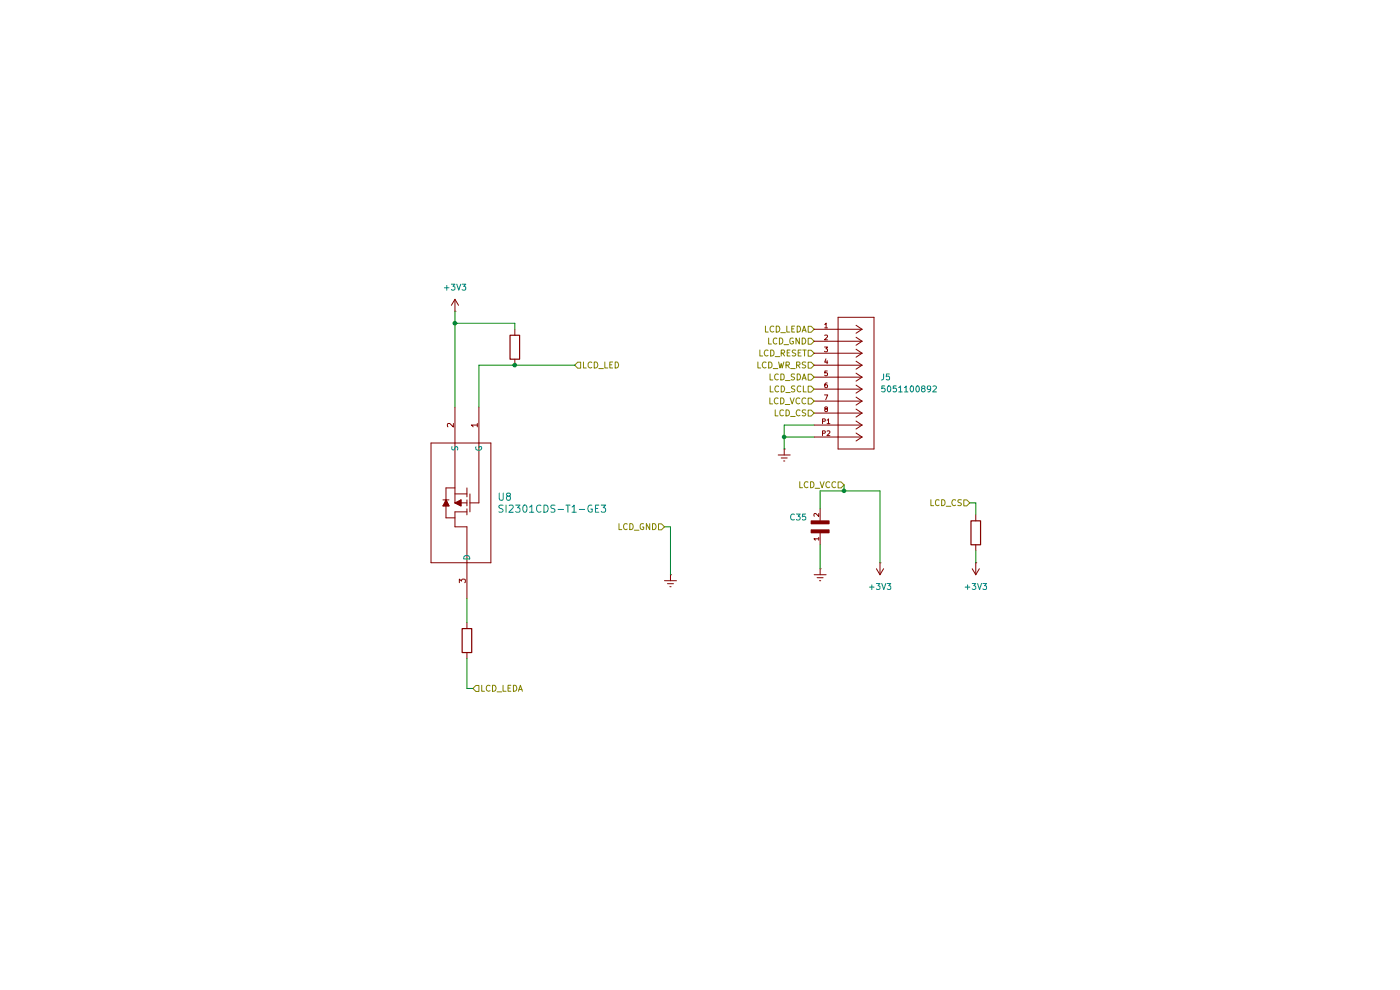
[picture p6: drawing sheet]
(kicad_sch
 (version 20250114)
 (generator "eeschema")
 (generator_version "9.0")
 (paper "A4")
 (lib_symbols
  (symbol "2025-11-18_06-15-31:SI2301CDS-T1-GE3"
   (pin_names
    (offset 0.254)) (exclude_from_sim no) (in_bom yes) (on_board yes)
   (property "Reference" "U" (at 20.32 7.62 0) (effects (font (size 1.524 1.524))))
   (property "Value" "SI2301CDS-T1-GE3" (at 20.32 5.08 0) (effects (font (size 1.524 1.524))))
   (property "Footprint" "TO-236_VIS" (at 0 0 0) (effects (font (size 1.27 1.27)
    (italic yes)) (hide yes)))
   (property "Datasheet" "https://www.vishay.com/doc?68741" (at 0 0 0) (effects (font (size 1.27 1.27)
    (italic yes)) (hide yes)))
   (property "Description" "" (at 0 0 0) (effects (font (size 1.27 1.27)) (hide yes)))
   (property "ki_locked" "" (at 0 0 0) (effects (font (size 1.27 1.27))))
   (symbol "SI2301CDS-T1-GE3_0_1"
    (polyline (pts (xy 7.62 2.54) (xy 7.62 -10.16)) (stroke (width 0.127) (type default)) (fill (type none)))
    (polyline (pts (xy 7.62 -10.16) (xy 33.02 -10.16)) (stroke (width 0.127) (type default)) (fill (type none)))
    (polyline (pts (xy 17.145 -5.08) (xy 17.145 -6.985)) (stroke (width 0.127) (type default)) (fill (type none)))
    (polyline (pts (xy 17.145 -6.985) (xy 23.495 -6.985)) (stroke (width 0.127) (type default)) (fill (type none)))
    (polyline (pts (xy 18.415 -1.905) (xy 22.225 -1.905)) (stroke (width 0.127) (type default)) (fill (type none)))
    (polyline (pts (xy 18.415 -2.54) (xy 18.415 -5.08)) (stroke (width 0.127) (type default)) (fill (type none)))
    (polyline (pts (xy 19.05 -2.54) (xy 17.145 -2.54)) (stroke (width 0.127) (type default)) (fill (type none)))
    (polyline (pts (xy 19.685 -2.54) (xy 20.955 -2.54)) (stroke (width 0.127) (type default)) (fill (type none)))
    (polyline (pts (xy 19.685 -3.81) (xy 20.955 -3.81)) (stroke (width 0.127) (type default)) (fill (type none)))
    (polyline (pts (xy 19.685 -3.81) (xy 20.955 -3.81) (xy 20.32 -5.08)) (stroke (width 0) (type default)) (fill (type outline)))
    (polyline (pts (xy 19.685 -6.35) (xy 19.685 -7.62)) (stroke (width 0.127) (type default)) (fill (type none)))
    (polyline (pts (xy 19.685 -6.985) (xy 20.955 -6.35)) (stroke (width 0.127) (type default)) (fill (type none)))
    (polyline (pts (xy 19.685 -6.985) (xy 20.955 -6.35) (xy 20.955 -7.62)) (stroke (width 0) (type default)) (fill (type outline)))
    (polyline (pts (xy 20.32 0) (xy 7.62 0)) (stroke (width 0.127) (type default)) (fill (type none)))
    (polyline (pts (xy 20.32 -1.905) (xy 20.32 0)) (stroke (width 0.127) (type default)) (fill (type none)))
    (polyline (pts (xy 20.32 -2.54) (xy 20.32 -5.08)) (stroke (width 0.127) (type default)) (fill (type none)))
    (polyline (pts (xy 20.32 -5.08) (xy 7.62 -5.08)) (stroke (width 0.127) (type default)) (fill (type none)))
    (polyline (pts (xy 20.32 -5.08) (xy 19.685 -3.81)) (stroke (width 0.127) (type default)) (fill (type none)))
    (polyline (pts (xy 20.32 -5.08) (xy 20.955 -3.81)) (stroke (width 0.127) (type default)) (fill (type none)))
    (polyline (pts (xy 20.955 -6.35) (xy 20.955 -7.62)) (stroke (width 0.127) (type default)) (fill (type none)))
    (polyline (pts (xy 20.955 -7.62) (xy 19.685 -6.985)) (stroke (width 0.127) (type default)) (fill (type none)))
    (polyline (pts (xy 21.59 -2.54) (xy 22.86 -2.54)) (stroke (width 0.127) (type default)) (fill (type none)))
    (polyline (pts (xy 22.225 -2.54) (xy 22.225 -5.08)) (stroke (width 0.127) (type default)) (fill (type none)))
    (polyline (pts (xy 22.225 -5.08) (xy 25.4 -5.08)) (stroke (width 0.127) (type default)) (fill (type none)))
    (polyline (pts (xy 23.495 -5.08) (xy 23.495 -6.985)) (stroke (width 0.127) (type default)) (fill (type none)))
    (polyline (pts (xy 25.4 -2.54) (xy 33.02 -2.54)) (stroke (width 0.127) (type default)) (fill (type none)))
    (polyline (pts (xy 25.4 -5.08) (xy 25.4 -2.54)) (stroke (width 0.127) (type default)) (fill (type none)))
    (polyline (pts (xy 33.02 2.54) (xy 7.62 2.54)) (stroke (width 0.127) (type default)) (fill (type none)))
    (polyline (pts (xy 33.02 -10.16) (xy 33.02 2.54)) (stroke (width 0.127) (type default)) (fill (type none)))
    (pin unspecified line (at 0 0 0) (length 7.62) (name "G" (effects (font (size 1.27 1.27)))) (number "1" (effects (font (size 1.27 1.27)))))
    (pin unspecified line (at 0 -5.08 0) (length 7.62) (name "S" (effects (font (size 1.27 1.27)))) (number "2" (effects (font (size 1.27 1.27)))))
    (pin unspecified line (at 40.64 -2.54 180) (length 7.62) (name "D" (effects (font (size 1.27 1.27)))) (number "3" (effects (font (size 1.27 1.27))))))
   (embedded_fonts no))
  (symbol "5051100892:5051100892"
   (pin_names
    (offset 1.016)) (exclude_from_sim no) (in_bom yes) (on_board yes)
   (property "Reference" "J" (at 4.1656 5.3086 0) (effects (font (size 1.27 1.27)) (justify left bottom)))
   (property "Value" "5051100892" (at 4.8006 -11.2014 0) (effects (font (size 1.27 1.27)) (justify left bottom)))
   (property "Footprint" "5051100892:CON_5051100892_MOL" (at 0 0 0) (effects (font (size 1.27 1.27)) (justify bottom) (hide yes)))
   (property "Datasheet" "" (at 0 0 0) (effects (font (size 1.27 1.27)) (hide yes)))
   (property "Description" "" (at 0 0 0) (effects (font (size 1.27 1.27)) (hide yes)))
   (property "MF" "Molex" (at 0 0 0) (effects (font (size 1.27 1.27)) (justify bottom) (hide yes)))
   (property "Description_1" "8 Position FFC, FPC Connector Contacts, Bottom 0.020 (0.50mm) Surface Mount, Right Angle" (at 0 0 0) (effects (font (size 1.27 1.27)) (justify bottom) (hide yes)))
   (property "Package" "None" (at 0 0 0) (effects (font (size 1.27 1.27)) (justify bottom) (hide yes)))
   (property "Price" "None" (at 0 0 0) (effects (font (size 1.27 1.27)) (justify bottom) (hide yes)))
   (property "Check_prices" "https://www.snapeda.com/parts/5051100892/Molex/view-part/?ref=eda" (at 0 0 0) (effects (font (size 1.27 1.27)) (justify bottom) (hide yes)))
   (property "Availability" "In Stock" (at 0 0 0) (effects (font (size 1.27 1.27)) (justify bottom) (hide yes)))
   (property "SnapEDA_Link" "https://www.snapeda.com/parts/5051100892/Molex/view-part/?ref=snap" (at 0 0 0) (effects (font (size 1.27 1.27)) (justify bottom) (hide yes)))
   (property "MP" "5051100892" (at 0 0 0) (effects (font (size 1.27 1.27)) (justify bottom) (hide yes)))
   (property "MFR_NAME" "Molex Connector Corporation" (at 0 0 0) (effects (font (size 1.27 1.27)) (justify bottom) (hide yes)))
   (property "MANUFACTURER_PART_NUMBER" "5051100892" (at 0 0 0) (effects (font (size 1.27 1.27)) (justify bottom) (hide yes)))
   (symbol "5051100892_0_0"
    (polyline (pts (xy 5.08 2.54) (xy 5.08 -25.4)) (stroke (width 0.1524) (type default)) (fill (type none)))
    (polyline (pts (xy 5.08 -25.4) (xy 12.7 -25.4)) (stroke (width 0.1524) (type default)) (fill (type none)))
    (polyline (pts (xy 10.16 0) (xy 5.08 0)) (stroke (width 0.1524) (type default)) (fill (type none)))
    (polyline (pts (xy 10.16 0) (xy 8.89 0.8382)) (stroke (width 0.1524) (type default)) (fill (type none)))
    (polyline (pts (xy 10.16 0) (xy 8.89 -0.8382)) (stroke (width 0.1524) (type default)) (fill (type none)))
    (polyline (pts (xy 10.16 -2.54) (xy 5.08 -2.54)) (stroke (width 0.1524) (type default)) (fill (type none)))
    (polyline (pts (xy 10.16 -2.54) (xy 8.89 -1.7018)) (stroke (width 0.1524) (type default)) (fill (type none)))
    (polyline (pts (xy 10.16 -2.54) (xy 8.89 -3.3782)) (stroke (width 0.1524) (type default)) (fill (type none)))
    (polyline (pts (xy 10.16 -5.08) (xy 5.08 -5.08)) (stroke (width 0.1524) (type default)) (fill (type none)))
    (polyline (pts (xy 10.16 -5.08) (xy 8.89 -4.2418)) (stroke (width 0.1524) (type default)) (fill (type none)))
    (polyline (pts (xy 10.16 -5.08) (xy 8.89 -5.9182)) (stroke (width 0.1524) (type default)) (fill (type none)))
    (polyline (pts (xy 10.16 -7.62) (xy 5.08 -7.62)) (stroke (width 0.1524) (type default)) (fill (type none)))
    (polyline (pts (xy 10.16 -7.62) (xy 8.89 -6.7818)) (stroke (width 0.1524) (type default)) (fill (type none)))
    (polyline (pts (xy 10.16 -7.62) (xy 8.89 -8.4582)) (stroke (width 0.1524) (type default)) (fill (type none)))
    (polyline (pts (xy 10.16 -10.16) (xy 5.08 -10.16)) (stroke (width 0.1524) (type default)) (fill (type none)))
    (polyline (pts (xy 10.16 -10.16) (xy 8.89 -9.3218)) (stroke (width 0.1524) (type default)) (fill (type none)))
    (polyline (pts (xy 10.16 -10.16) (xy 8.89 -10.9982)) (stroke (width 0.1524) (type default)) (fill (type none)))
    (polyline (pts (xy 10.16 -12.7) (xy 5.08 -12.7)) (stroke (width 0.1524) (type default)) (fill (type none)))
    (polyline (pts (xy 10.16 -12.7) (xy 8.89 -11.8618)) (stroke (width 0.1524) (type default)) (fill (type none)))
    (polyline (pts (xy 10.16 -12.7) (xy 8.89 -13.5382)) (stroke (width 0.1524) (type default)) (fill (type none)))
    (polyline (pts (xy 10.16 -15.24) (xy 5.08 -15.24)) (stroke (width 0.1524) (type default)) (fill (type none)))
    (polyline (pts (xy 10.16 -15.24) (xy 8.89 -14.4018)) (stroke (width 0.1524) (type default)) (fill (type none)))
    (polyline (pts (xy 10.16 -15.24) (xy 8.89 -16.0782)) (stroke (width 0.1524) (type default)) (fill (type none)))
    (polyline (pts (xy 10.16 -17.78) (xy 5.08 -17.78)) (stroke (width 0.1524) (type default)) (fill (type none)))
    (polyline (pts (xy 10.16 -17.78) (xy 8.89 -16.9418)) (stroke (width 0.1524) (type default)) (fill (type none)))
    (polyline (pts (xy 10.16 -17.78) (xy 8.89 -18.6182)) (stroke (width 0.1524) (type default)) (fill (type none)))
    (polyline (pts (xy 10.16 -20.32) (xy 5.08 -20.32)) (stroke (width 0.1524) (type default)) (fill (type none)))
    (polyline (pts (xy 10.16 -20.32) (xy 8.89 -19.4818)) (stroke (width 0.1524) (type default)) (fill (type none)))
    (polyline (pts (xy 10.16 -20.32) (xy 8.89 -21.1582)) (stroke (width 0.1524) (type default)) (fill (type none)))
    (polyline (pts (xy 10.16 -22.86) (xy 5.08 -22.86)) (stroke (width 0.1524) (type default)) (fill (type none)))
    (polyline (pts (xy 10.16 -22.86) (xy 8.89 -22.0218)) (stroke (width 0.1524) (type default)) (fill (type none)))
    (polyline (pts (xy 10.16 -22.86) (xy 8.89 -23.6982)) (stroke (width 0.1524) (type default)) (fill (type none)))
    (polyline (pts (xy 12.7 2.54) (xy 5.08 2.54)) (stroke (width 0.1524) (type default)) (fill (type none)))
    (polyline (pts (xy 12.7 -25.4) (xy 12.7 2.54)) (stroke (width 0.1524) (type default)) (fill (type none)))
    (pin passive line (at 0 0 0) (length 5.08) (name "~" (effects (font (size 1.016 1.016)))) (number "1" (effects (font (size 1.016 1.016)))))
    (pin passive line (at 0 -2.54 0) (length 5.08) (name "~" (effects (font (size 1.016 1.016)))) (number "2" (effects (font (size 1.016 1.016)))))
    (pin passive line (at 0 -5.08 0) (length 5.08) (name "~" (effects (font (size 1.016 1.016)))) (number "3" (effects (font (size 1.016 1.016)))))
    (pin passive line (at 0 -7.62 0) (length 5.08) (name "~" (effects (font (size 1.016 1.016)))) (number "4" (effects (font (size 1.016 1.016)))))
    (pin passive line (at 0 -10.16 0) (length 5.08) (name "~" (effects (font (size 1.016 1.016)))) (number "5" (effects (font (size 1.016 1.016)))))
    (pin passive line (at 0 -12.7 0) (length 5.08) (name "~" (effects (font (size 1.016 1.016)))) (number "6" (effects (font (size 1.016 1.016)))))
    (pin passive line (at 0 -15.24 0) (length 5.08) (name "~" (effects (font (size 1.016 1.016)))) (number "7" (effects (font (size 1.016 1.016)))))
    (pin passive line (at 0 -17.78 0) (length 5.08) (name "~" (effects (font (size 1.016 1.016)))) (number "8" (effects (font (size 1.016 1.016)))))
    (pin passive line (at 0 -20.32 0) (length 5.08) (name "~" (effects (font (size 1.016 1.016)))) (number "P1" (effects (font (size 1.016 1.016)))))
    (pin passive line (at 0 -22.86 0) (length 5.08) (name "~" (effects (font (size 1.016 1.016)))) (number "P2" (effects (font (size 1.016 1.016))))))
   (embedded_fonts no))
  (symbol "CL10C100JB8NNNC:CL10C100JB8NNNC"
   (pin_names
    (offset 1.016)) (exclude_from_sim no) (in_bom yes) (on_board yes)
   (property "Reference" "C" (at 0 3.8109 0) (effects (font (size 1.27 1.27)) (justify left bottom)))
   (property "Value" "CL10C100JB8NNNC" (at 0 -5.0885 0) (effects (font (size 1.27 1.27)) (justify left bottom)))
   (property "Footprint" "CL10C100JB8NNNC:CAPC1608X90N" (at 0 0 0) (effects (font (size 1.27 1.27)) (justify bottom) (hide yes)))
   (property "Datasheet" "" (at 0 0 0) (effects (font (size 1.27 1.27)) (hide yes)))
   (property "Description" "" (at 0 0 0) (effects (font (size 1.27 1.27)) (hide yes)))
   (property "L1_min" "0.1" (at 0 0 0) (effects (font (size 1.27 1.27)) (justify bottom) (hide yes)))
   (property "Check_prices" "https://www.snapeda.com/parts/CL10C100JB8NNNC/Samsung/view-part/?ref=eda" (at 0 0 0) (effects (font (size 1.27 1.27)) (justify bottom) (hide yes)))
   (property "Package" "SMD-2 Samsung" (at 0 0 0) (effects (font (size 1.27 1.27)) (justify bottom) (hide yes)))
   (property "SnapEDA_Link" "https://www.snapeda.com/parts/CL10C100JB8NNNC/Samsung/view-part/?ref=snap" (at 0 0 0) (effects (font (size 1.27 1.27)) (justify bottom) (hide yes)))
   (property "STANDARD" "IPC 7351B" (at 0 0 0) (effects (font (size 1.27 1.27)) (justify bottom) (hide yes)))
   (property "E_min" "0.7" (at 0 0 0) (effects (font (size 1.27 1.27)) (justify bottom) (hide yes)))
   (property "MF" "Samsung" (at 0 0 0) (effects (font (size 1.27 1.27)) (justify bottom) (hide yes)))
   (property "D_min" "1.5" (at 0 0 0) (effects (font (size 1.27 1.27)) (justify bottom) (hide yes)))
   (property "D_nom" "1.6" (at 0 0 0) (effects (font (size 1.27 1.27)) (justify bottom) (hide yes)))
   (property "L_min" "0.1" (at 0 0 0) (effects (font (size 1.27 1.27)) (justify bottom) (hide yes)))
   (property "E_max" "0.9" (at 0 0 0) (effects (font (size 1.27 1.27)) (justify bottom) (hide yes)))
   (property "L_max" "0.5" (at 0 0 0) (effects (font (size 1.27 1.27)) (justify bottom) (hide yes)))
   (property "A_max" "0.9" (at 0 0 0) (effects (font (size 1.27 1.27)) (justify bottom) (hide yes)))
   (property "L1_nom" "0.3" (at 0 0 0) (effects (font (size 1.27 1.27)) (justify bottom) (hide yes)))
   (property "Description_1" "10 pF ±5% 50V Ceramic Capacitor C0G, NP0 0603 (1608 Metric)" (at 0 0 0) (effects (font (size 1.27 1.27)) (justify bottom) (hide yes)))
   (property "D_max" "1.7" (at 0 0 0) (effects (font (size 1.27 1.27)) (justify bottom) (hide yes)))
   (property "A_nom" "0.9" (at 0 0 0) (effects (font (size 1.27 1.27)) (justify bottom) (hide yes)))
   (property "L1_max" "0.5" (at 0 0 0) (effects (font (size 1.27 1.27)) (justify bottom) (hide yes)))
   (property "A_min" "0.9" (at 0 0 0) (effects (font (size 1.27 1.27)) (justify bottom) (hide yes)))
   (property "Availability" "In Stock" (at 0 0 0) (effects (font (size 1.27 1.27)) (justify bottom) (hide yes)))
   (property "MP" "CL10C100JB8NNNC" (at 0 0 0) (effects (font (size 1.27 1.27)) (justify bottom) (hide yes)))
   (property "E_nom" "0.8" (at 0 0 0) (effects (font (size 1.27 1.27)) (justify bottom) (hide yes)))
   (property "MANUFACTURER" "Samsung Electro-Mechanics" (at 0 0 0) (effects (font (size 1.27 1.27)) (justify bottom) (hide yes)))
   (property "Price" "None" (at 0 0 0) (effects (font (size 1.27 1.27)) (justify bottom) (hide yes)))
   (property "L_nom" "0.3" (at 0 0 0) (effects (font (size 1.27 1.27)) (justify bottom) (hide yes)))
   (symbol "CL10C100JB8NNNC_0_0"
    (rectangle (start 0 -1.9069) (end 0.635 1.905) (stroke (width 0.1) (type default)) (fill (type outline)))
    (rectangle (start 1.9069 -1.9069) (end 2.54 1.905) (stroke (width 0.1) (type default)) (fill (type outline)))
    (pin passive line (at -2.54 0 0) (length 2.54) (name "~" (effects (font (size 1.016 1.016)))) (number "1" (effects (font (size 1.016 1.016)))))
    (pin passive line (at 5.08 0 180) (length 2.54) (name "~" (effects (font (size 1.016 1.016)))) (number "2" (effects (font (size 1.016 1.016))))))
   (embedded_fonts no))
  (symbol "Device:R"
   (pin_numbers (hide yes))
   (pin_names
    (offset 0)) (exclude_from_sim no) (in_bom yes) (on_board yes)
   (property "Reference" "R" (at 2.032 0 90) (effects (font (size 1.27 1.27))))
   (property "Value" "R" (at 0 0 90) (effects (font (size 1.27 1.27))))
   (property "Footprint" "" (at -1.778 0 90) (effects (font (size 1.27 1.27)) (hide yes)))
   (property "Datasheet" "~" (at 0 0 0) (effects (font (size 1.27 1.27)) (hide yes)))
   (property "Description" "Resistor" (at 0 0 0) (effects (font (size 1.27 1.27)) (hide yes)))
   (symbol "R_0_1"
    (rectangle (start -1.016 -2.54) (end 1.016 2.54) (stroke (width 0.254) (type default)) (fill (type none))))
   (symbol "R_1_1"
    (pin passive line (at 0 3.81 270) (length 1.27) (name "~" (effects (font (size 1.27 1.27)))) (number "1" (effects (font (size 1.27 1.27)))))
    (pin passive line (at 0 -3.81 90) (length 1.27) (name "~" (effects (font (size 1.27 1.27)))) (number "2" (effects (font (size 1.27 1.27))))))
   (embedded_fonts no))
  (symbol "power:+3V3"
   (power)
   (pin_numbers (hide yes))
   (pin_names
    (offset 0) (hide yes)) (exclude_from_sim no) (in_bom yes) (on_board yes)
   (property "Reference" "#PWR" (at 0 -3.81 0) (effects (font (size 1.27 1.27)) (hide yes)))
   (property "Value" "+3V3" (at 0 3.556 0) (effects (font (size 1.27 1.27))))
   (property "Footprint" "" (at 0 0 0) (effects (font (size 1.27 1.27)) (hide yes)))
   (property "Datasheet" "" (at 0 0 0) (effects (font (size 1.27 1.27)) (hide yes)))
   (property "Description" "Power symbol creates a global label with name \"+3V3\"" (at 0 0 0) (effects (font (size 1.27 1.27)) (hide yes)))
   (symbol "+3V3_0_1"
    (polyline (pts (xy -0.762 1.27) (xy 0 2.54)) (stroke (width 0) (type default)) (fill (type none)))
    (polyline (pts (xy 0 2.54) (xy 0.762 1.27)) (stroke (width 0) (type default)) (fill (type none)))
    (polyline (pts (xy 0 0) (xy 0 2.54)) (stroke (width 0) (type default)) (fill (type none))))
   (symbol "+3V3_1_1"
    (pin power_in line (at 0 0 90) (length 0) (name "~" (effects (font (size 1.27 1.27)))) (number "1" (effects (font (size 1.27 1.27))))))
   (embedded_fonts no))
  (symbol "power:Earth"
   (power)
   (pin_numbers (hide yes))
   (pin_names
    (offset 0) (hide yes)) (exclude_from_sim no) (in_bom yes) (on_board yes)
   (property "Reference" "#PWR" (at 0 -6.35 0) (effects (font (size 1.27 1.27)) (hide yes)))
   (property "Value" "Earth" (at 0 -3.81 0) (effects (font (size 1.27 1.27))))
   (property "Footprint" "" (at 0 0 0) (effects (font (size 1.27 1.27)) (hide yes)))
   (property "Datasheet" "~" (at 0 0 0) (effects (font (size 1.27 1.27)) (hide yes)))
   (property "Description" "Power symbol creates a global label with name \"Earth\"" (at 0 0 0) (effects (font (size 1.27 1.27)) (hide yes)))
   (symbol "Earth_0_1"
    (polyline (pts (xy -0.635 -1.905) (xy 0.635 -1.905)) (stroke (width 0) (type default)) (fill (type none)))
    (polyline (pts (xy -0.127 -2.54) (xy 0.127 -2.54)) (stroke (width 0) (type default)) (fill (type none)))
    (polyline (pts (xy 0 -1.27) (xy 0 0)) (stroke (width 0) (type default)) (fill (type none)))
    (polyline (pts (xy 1.27 -1.27) (xy -1.27 -1.27)) (stroke (width 0) (type default)) (fill (type none))))
   (symbol "Earth_1_1"
    (pin power_in line (at 0 0 270) (length 0) (name "~" (effects (font (size 1.27 1.27)))) (number "1" (effects (font (size 1.27 1.27))))))
   (embedded_fonts no)))
 (junction
  (at 96.52 68.58)
  (diameter 0)
  (color 0 0 0 0))
 (junction
  (at 109.22 77.47)
  (diameter 0)
  (color 0 0 0 0))
 (junction
  (at 166.37 92.71)
  (diameter 0)
  (color 0 0 0 0))
 (junction
  (at 179.07 104.14)
  (diameter 0)
  (color 0 0 0 0))
 (wire
  (pts (xy 173.99 104.14) (xy 179.07 104.14))
  (stroke (width 0) (type default)))
 (wire
  (pts (xy 173.99 115.57) (xy 173.99 120.65))
  (stroke (width 0) (type default)))
 (wire
  (pts (xy 101.6 86.36) (xy 101.6 77.47))
  (stroke (width 0) (type default)))
 (wire
  (pts (xy 101.6 77.47) (xy 109.22 77.47))
  (stroke (width 0) (type default)))
 (wire
  (pts (xy 179.07 104.14) (xy 186.69 104.14))
  (stroke (width 0) (type default)))
 (wire
  (pts (xy 207.01 109.22) (xy 207.01 106.68))
  (stroke (width 0) (type default)))
 (wire
  (pts (xy 142.24 111.76) (xy 140.97 111.76))
  (stroke (width 0) (type default)))
 (wire
  (pts (xy 99.06 139.7) (xy 99.06 146.05))
  (stroke (width 0) (type default)))
 (wire
  (pts (xy 179.07 102.87) (xy 179.07 104.14))
  (stroke (width 0) (type default)))
 (wire
  (pts (xy 109.22 68.58) (xy 109.22 69.85))
  (stroke (width 0) (type default)))
 (wire
  (pts (xy 96.52 68.58) (xy 109.22 68.58))
  (stroke (width 0) (type default)))
 (wire
  (pts (xy 207.01 106.68) (xy 205.74 106.68))
  (stroke (width 0) (type default)))
 (wire
  (pts (xy 207.01 116.84) (xy 207.01 119.38))
  (stroke (width 0) (type default)))
 (wire
  (pts (xy 166.37 92.71) (xy 166.37 95.25))
  (stroke (width 0) (type default)))
 (wire
  (pts (xy 109.22 77.47) (xy 121.92 77.47))
  (stroke (width 0) (type default)))
 (wire
  (pts (xy 99.06 127) (xy 99.06 132.08))
  (stroke (width 0) (type default)))
 (wire
  (pts (xy 99.06 146.05) (xy 100.33 146.05))
  (stroke (width 0) (type default)))
 (wire
  (pts (xy 142.24 121.92) (xy 142.24 111.76))
  (stroke (width 0) (type default)))
 (wire
  (pts (xy 172.72 90.17) (xy 166.37 90.17))
  (stroke (width 0) (type default)))
 (wire
  (pts (xy 96.52 68.58) (xy 96.52 86.36))
  (stroke (width 0) (type default)))
 (wire
  (pts (xy 166.37 90.17) (xy 166.37 92.71))
  (stroke (width 0) (type default)))
 (wire
  (pts (xy 166.37 92.71) (xy 172.72 92.71))
  (stroke (width 0) (type default)))
 (wire
  (pts (xy 173.99 107.95) (xy 173.99 104.14))
  (stroke (width 0) (type default)))
 (wire
  (pts (xy 186.69 104.14) (xy 186.69 119.38))
  (stroke (width 0) (type default)))
 (wire
  (pts (xy 96.52 66.04) (xy 96.52 68.58))
  (stroke (width 0) (type default)))
 (hierarchical_label "LCD_CS"
  (shape input)
  (at 172.72 87.63 180)
  (effects (font (size 1.27 1.27)) (justify right)))
 (hierarchical_label "LCD_LEDA"
  (shape input)
  (at 100.33 146.05 0)
  (effects (font (size 1.27 1.27)) (justify left)))
 (hierarchical_label "LCD_SCL"
  (shape input)
  (at 172.72 82.55 180)
  (effects (font (size 1.27 1.27)) (justify right)))
 (hierarchical_label "LCD_RESET"
  (shape input)
  (at 172.72 74.93 180)
  (effects (font (size 1.27 1.27)) (justify right)))
 (hierarchical_label "LCD_GND"
  (shape input)
  (at 172.72 72.39 180)
  (effects (font (size 1.27 1.27)) (justify right)))
 (hierarchical_label "LCD_LEDA"
  (shape input)
  (at 172.72 69.85 180)
  (effects (font (size 1.27 1.27)) (justify right)))
 (hierarchical_label "LCD_LED"
  (shape input)
  (at 121.92 77.47 0)
  (effects (font (size 1.27 1.27)) (justify left)))
 (hierarchical_label "LCD_WR_RS"
  (shape input)
  (at 172.72 77.47 180)
  (effects (font (size 1.27 1.27)) (justify right)))
 (hierarchical_label "LCD_SDA"
  (shape input)
  (at 172.72 80.01 180)
  (effects (font (size 1.27 1.27)) (justify right)))
 (hierarchical_label "LCD_GND"
  (shape input)
  (at 140.97 111.76 180)
  (effects (font (size 1.27 1.27)) (justify right)))
 (hierarchical_label "LCD_CS"
  (shape input)
  (at 205.74 106.68 180)
  (effects (font (size 1.27 1.27)) (justify right)))
 (hierarchical_label "LCD_VCC"
  (shape input)
  (at 172.72 85.09 180)
  (effects (font (size 1.27 1.27)) (justify right)))
 (hierarchical_label "LCD_VCC"
  (shape input)
  (at 179.07 102.87 180)
  (effects (font (size 1.27 1.27)) (justify right)))
 (symbol
  (lib_id "power:Earth")
  (at 173.99 120.65 0)
  (unit 1)
  (exclude_from_sim no)
  (in_bom yes)
  (on_board yes)
  (dnp no)
  (fields_autoplaced yes)
  (property "Reference" "#PWR080" (at 173.99 127 0) (effects (font (size 1.27 1.27)) (hide yes)))
  (property "Value" "Earth" (at 173.99 125.73 0) (effects (font (size 1.27 1.27)) (hide yes)))
  (property "Footprint" "" (at 173.99 120.65 0) (effects (font (size 1.27 1.27)) (hide yes)))
  (property "Datasheet" "~" (at 173.99 120.65 0) (effects (font (size 1.27 1.27)) (hide yes)))
  (property "Description" "Power symbol creates a global label with name \"Earth\"" (at 173.99 120.65 0) (effects (font (size 1.27 1.27)) (hide yes)))
  (pin "1"))
 (symbol
  (lib_id "Device:R")
  (at 109.22 73.66 180)
  (unit 1)
  (exclude_from_sim no)
  (in_bom yes)
  (on_board yes)
  (dnp no)
  (fields_autoplaced yes)
  (property "Reference" "R41" (at 102.87 73.66 90) (effects (font (size 1.27 1.27)) (hide yes)))
  (property "Value" "R" (at 105.41 73.66 90) (effects (font (size 1.27 1.27)) (hide yes)))
  (property "Footprint" "Resistor_SMD:R_0201_0603Metric" (at 110.998 73.66 90) (effects (font (size 1.27 1.27)) (hide yes)))
  (property "Datasheet" "~" (at 109.22 73.66 0) (effects (font (size 1.27 1.27)) (hide yes)))
  (property "Description" "Resistor" (at 109.22 73.66 0) (effects (font (size 1.27 1.27)) (hide yes)))
  (pin "1")
  (pin "2"))
 (symbol
  (lib_id "power:Earth")
  (at 142.24 121.92 0)
  (unit 1)
  (exclude_from_sim no)
  (in_bom yes)
  (on_board yes)
  (dnp no)
  (fields_autoplaced yes)
  (property "Reference" "#PWR082" (at 142.24 128.27 0) (effects (font (size 1.27 1.27)) (hide yes)))
  (property "Value" "Earth" (at 142.24 127 0) (effects (font (size 1.27 1.27)) (hide yes)))
  (property "Footprint" "" (at 142.24 121.92 0) (effects (font (size 1.27 1.27)) (hide yes)))
  (property "Datasheet" "~" (at 142.24 121.92 0) (effects (font (size 1.27 1.27)) (hide yes)))
  (property "Description" "Power symbol creates a global label with name \"Earth\"" (at 142.24 121.92 0) (effects (font (size 1.27 1.27)) (hide yes)))
  (pin "1"))
 (symbol
  (lib_id "CL10C100JB8NNNC:CL10C100JB8NNNC")
  (at 173.99 113.03 90)
  (unit 1)
  (exclude_from_sim no)
  (in_bom yes)
  (on_board yes)
  (dnp no)
  (property "Reference" "C35" (at 167.386 109.728 90) (effects (font (size 1.27 1.27)) (justify right)))
  (property "Value" "CL10C100JB8NNNC" (at 149.352 113.284 90) (effects (font (size 1.27 1.27)) (justify right) (hide yes)))
  (property "Footprint" "Capacitor_SMD:C_0201_0603Metric" (at 173.99 113.03 0) (effects (font (size 1.27 1.27)) (justify bottom) (hide yes)))
  (property "Datasheet" "" (at 173.99 113.03 0) (effects (font (size 1.27 1.27)) (hide yes)))
  (property "Description" "" (at 173.99 113.03 0) (effects (font (size 1.27 1.27)) (hide yes)))
  (property "L1_min" "0.1" (at 173.99 113.03 0) (effects (font (size 1.27 1.27)) (justify bottom) (hide yes)))
  (property "Check_prices" "https://www.snapeda.com/parts/CL10C100JB8NNNC/Samsung/view-part/?ref=eda" (at 173.99 113.03 0) (effects (font (size 1.27 1.27)) (justify bottom) (hide yes)))
  (property "Package" "SMD-2 Samsung" (at 173.99 113.03 0) (effects (font (size 1.27 1.27)) (justify bottom) (hide yes)))
  (property "SnapEDA_Link" "https://www.snapeda.com/parts/CL10C100JB8NNNC/Samsung/view-part/?ref=snap" (at 173.99 113.03 0) (effects (font (size 1.27 1.27)) (justify bottom) (hide yes)))
  (property "STANDARD" "IPC 7351B" (at 173.99 113.03 0) (effects (font (size 1.27 1.27)) (justify bottom) (hide yes)))
  (property "E_min" "0.7" (at 173.99 113.03 0) (effects (font (size 1.27 1.27)) (justify bottom) (hide yes)))
  (property "MF" "Samsung" (at 173.99 113.03 0) (effects (font (size 1.27 1.27)) (justify bottom) (hide yes)))
  (property "D_min" "1.5" (at 173.99 113.03 0) (effects (font (size 1.27 1.27)) (justify bottom) (hide yes)))
  (property "D_nom" "1.6" (at 173.99 113.03 0) (effects (font (size 1.27 1.27)) (justify bottom) (hide yes)))
  (property "L_min" "0.1" (at 173.99 113.03 0) (effects (font (size 1.27 1.27)) (justify bottom) (hide yes)))
  (property "E_max" "0.9" (at 173.99 113.03 0) (effects (font (size 1.27 1.27)) (justify bottom) (hide yes)))
  (property "L_max" "0.5" (at 173.99 113.03 0) (effects (font (size 1.27 1.27)) (justify bottom) (hide yes)))
  (property "A_max" "0.9" (at 173.99 113.03 0) (effects (font (size 1.27 1.27)) (justify bottom) (hide yes)))
  (property "L1_nom" "0.3" (at 173.99 113.03 0) (effects (font (size 1.27 1.27)) (justify bottom) (hide yes)))
  (property "Description_1" "10 pF ±5% 50V Ceramic Capacitor C0G, NP0 0603 (1608 Metric)" (at 173.99 113.03 0) (effects (font (size 1.27 1.27)) (justify bottom) (hide yes)))
  (property "D_max" "1.7" (at 173.99 113.03 0) (effects (font (size 1.27 1.27)) (justify bottom) (hide yes)))
  (property "A_nom" "0.9" (at 173.99 113.03 0) (effects (font (size 1.27 1.27)) (justify bottom) (hide yes)))
  (property "L1_max" "0.5" (at 173.99 113.03 0) (effects (font (size 1.27 1.27)) (justify bottom) (hide yes)))
  (property "A_min" "0.9" (at 173.99 113.03 0) (effects (font (size 1.27 1.27)) (justify bottom) (hide yes)))
  (property "Availability" "In Stock" (at 173.99 113.03 0) (effects (font (size 1.27 1.27)) (justify bottom) (hide yes)))
  (property "MP" "CL10C100JB8NNNC" (at 173.99 113.03 0) (effects (font (size 1.27 1.27)) (justify bottom) (hide yes)))
  (property "E_nom" "0.8" (at 173.99 113.03 0) (effects (font (size 1.27 1.27)) (justify bottom) (hide yes)))
  (property "MANUFACTURER" "Samsung Electro-Mechanics" (at 173.99 113.03 0) (effects (font (size 1.27 1.27)) (justify bottom) (hide yes)))
  (property "Price" "None" (at 173.99 113.03 0) (effects (font (size 1.27 1.27)) (justify bottom) (hide yes)))
  (property "L_nom" "0.3" (at 173.99 113.03 0) (effects (font (size 1.27 1.27)) (justify bottom) (hide yes)))
  (pin "2")
  (pin "1"))
 (symbol
  (lib_id "power:+3V3")
  (at 186.69 119.38 180)
  (unit 1)
  (exclude_from_sim no)
  (in_bom yes)
  (on_board yes)
  (dnp no)
  (fields_autoplaced yes)
  (property "Reference" "#PWR079" (at 186.69 115.57 0) (effects (font (size 1.27 1.27)) (hide yes)))
  (property "Value" "+3V3" (at 186.69 124.46 0) (effects (font (size 1.27 1.27))))
  (property "Footprint" "" (at 186.69 119.38 0) (effects (font (size 1.27 1.27)) (hide yes)))
  (property "Datasheet" "" (at 186.69 119.38 0) (effects (font (size 1.27 1.27)) (hide yes)))
  (property "Description" "Power symbol creates a global label with name \"+3V3\"" (at 186.69 119.38 0) (effects (font (size 1.27 1.27)) (hide yes)))
  (pin "1"))
 (symbol
  (lib_id "power:+3V3")
  (at 96.52 66.04 0)
  (unit 1)
  (exclude_from_sim no)
  (in_bom yes)
  (on_board yes)
  (dnp no)
  (fields_autoplaced yes)
  (property "Reference" "#PWR083" (at 96.52 69.85 0) (effects (font (size 1.27 1.27)) (hide yes)))
  (property "Value" "+3V3" (at 96.52 60.96 0) (effects (font (size 1.27 1.27))))
  (property "Footprint" "" (at 96.52 66.04 0) (effects (font (size 1.27 1.27)) (hide yes)))
  (property "Datasheet" "" (at 96.52 66.04 0) (effects (font (size 1.27 1.27)) (hide yes)))
  (property "Description" "Power symbol creates a global label with name \"+3V3\"" (at 96.52 66.04 0) (effects (font (size 1.27 1.27)) (hide yes)))
  (pin "1"))
 (symbol
  (lib_id "2025-11-18_06-15-31:SI2301CDS-T1-GE3")
  (at 101.6 86.36 270)
  (unit 1)
  (exclude_from_sim no)
  (in_bom yes)
  (on_board yes)
  (dnp no)
  (fields_autoplaced yes)
  (property "Reference" "U8" (at 105.41 105.4099 90) (effects (font (size 1.524 1.524)) (justify left)))
  (property "Value" "SI2301CDS-T1-GE3" (at 105.41 107.9499 90) (effects (font (size 1.524 1.524)) (justify left)))
  (property "Footprint" "Package_TO_SOT_SMD:SOT-23" (at 101.6 86.36 0) (effects (font (size 1.27 1.27)
    (italic yes)) (hide yes)))
  (property "Datasheet" "https://www.vishay.com/doc?68741" (at 101.6 86.36 0) (effects (font (size 1.27 1.27)
    (italic yes)) (hide yes)))
  (property "Description" "" (at 101.6 86.36 0) (effects (font (size 1.27 1.27)) (hide yes)))
  (pin "1")
  (pin "3")
  (pin "2"))
 (symbol
  (lib_id "Device:R")
  (at 207.01 113.03 180)
  (unit 1)
  (exclude_from_sim no)
  (in_bom yes)
  (on_board yes)
  (dnp no)
  (fields_autoplaced yes)
  (property "Reference" "R40" (at 200.66 113.03 90) (effects (font (size 1.27 1.27)) (hide yes)))
  (property "Value" "R" (at 203.2 113.03 90) (effects (font (size 1.27 1.27)) (hide yes)))
  (property "Footprint" "Resistor_SMD:R_0201_0603Metric" (at 208.788 113.03 90) (effects (font (size 1.27 1.27)) (hide yes)))
  (property "Datasheet" "~" (at 207.01 113.03 0) (effects (font (size 1.27 1.27)) (hide yes)))
  (property "Description" "Resistor" (at 207.01 113.03 0) (effects (font (size 1.27 1.27)) (hide yes)))
  (pin "1")
  (pin "2"))
 (symbol
  (lib_id "power:Earth")
  (at 166.37 95.25 0)
  (unit 1)
  (exclude_from_sim no)
  (in_bom yes)
  (on_board yes)
  (dnp no)
  (fields_autoplaced yes)
  (property "Reference" "#PWR084" (at 166.37 101.6 0) (effects (font (size 1.27 1.27)) (hide yes)))
  (property "Value" "Earth" (at 166.37 100.33 0) (effects (font (size 1.27 1.27)) (hide yes)))
  (property "Footprint" "" (at 166.37 95.25 0) (effects (font (size 1.27 1.27)) (hide yes)))
  (property "Datasheet" "~" (at 166.37 95.25 0) (effects (font (size 1.27 1.27)) (hide yes)))
  (property "Description" "Power symbol creates a global label with name \"Earth\"" (at 166.37 95.25 0) (effects (font (size 1.27 1.27)) (hide yes)))
  (pin "1"))
 (symbol
  (lib_id "Device:R")
  (at 99.06 135.89 180)
  (unit 1)
  (exclude_from_sim no)
  (in_bom yes)
  (on_board yes)
  (dnp no)
  (fields_autoplaced yes)
  (property "Reference" "R42" (at 92.71 135.89 90) (effects (font (size 1.27 1.27)) (hide yes)))
  (property "Value" "R" (at 95.25 135.89 90) (effects (font (size 1.27 1.27)) (hide yes)))
  (property "Footprint" "Resistor_SMD:R_0201_0603Metric" (at 100.838 135.89 90) (effects (font (size 1.27 1.27)) (hide yes)))
  (property "Datasheet" "~" (at 99.06 135.89 0) (effects (font (size 1.27 1.27)) (hide yes)))
  (property "Description" "Resistor" (at 99.06 135.89 0) (effects (font (size 1.27 1.27)) (hide yes)))
  (pin "1")
  (pin "2"))
 (symbol
  (lib_id "5051100892:5051100892")
  (at 172.72 69.85 0)
  (unit 1)
  (exclude_from_sim no)
  (in_bom yes)
  (on_board yes)
  (dnp no)
  (fields_autoplaced yes)
  (property "Reference" "J5" (at 186.69 80.0099 0) (effects (font (size 1.27 1.27)) (justify left)))
  (property "Value" "5051100892" (at 186.69 82.5499 0) (effects (font (size 1.27 1.27)) (justify left)))
  (property "Footprint" "Connector_FFC-FPC:Hirose_FH12-8S-0.5SH_1x08-1MP_P0.50mm_Horizontal" (at 172.72 69.85 0) (effects (font (size 1.27 1.27)) (justify bottom) (hide yes)))
  (property "Datasheet" "" (at 172.72 69.85 0) (effects (font (size 1.27 1.27)) (hide yes)))
  (property "Description" "" (at 172.72 69.85 0) (effects (font (size 1.27 1.27)) (hide yes)))
  (property "MF" "Molex" (at 172.72 69.85 0) (effects (font (size 1.27 1.27)) (justify bottom) (hide yes)))
  (property "Description_1" "8 Position FFC, FPC Connector Contacts, Bottom 0.020 (0.50mm) Surface Mount, Right Angle" (at 172.72 69.85 0) (effects (font (size 1.27 1.27)) (justify bottom) (hide yes)))
  (property "Package" "None" (at 172.72 69.85 0) (effects (font (size 1.27 1.27)) (justify bottom) (hide yes)))
  (property "Price" "None" (at 172.72 69.85 0) (effects (font (size 1.27 1.27)) (justify bottom) (hide yes)))
  (property "Check_prices" "https://www.snapeda.com/parts/5051100892/Molex/view-part/?ref=eda" (at 172.72 69.85 0) (effects (font (size 1.27 1.27)) (justify bottom) (hide yes)))
  (property "Availability" "In Stock" (at 172.72 69.85 0) (effects (font (size 1.27 1.27)) (justify bottom) (hide yes)))
  (property "SnapEDA_Link" "https://www.snapeda.com/parts/5051100892/Molex/view-part/?ref=snap" (at 172.72 69.85 0) (effects (font (size 1.27 1.27)) (justify bottom) (hide yes)))
  (property "MP" "5051100892" (at 172.72 69.85 0) (effects (font (size 1.27 1.27)) (justify bottom) (hide yes)))
  (property "MFR_NAME" "Molex Connector Corporation" (at 172.72 69.85 0) (effects (font (size 1.27 1.27)) (justify bottom) (hide yes)))
  (property "MANUFACTURER_PART_NUMBER" "5051100892" (at 172.72 69.85 0) (effects (font (size 1.27 1.27)) (justify bottom) (hide yes)))
  (pin "5")
  (pin "4")
  (pin "P2")
  (pin "P1")
  (pin "1")
  (pin "2")
  (pin "8")
  (pin "6")
  (pin "7")
  (pin "3"))
 (symbol
  (lib_id "power:+3V3")
  (at 207.01 119.38 180)
  (unit 1)
  (exclude_from_sim no)
  (in_bom yes)
  (on_board yes)
  (dnp no)
  (fields_autoplaced yes)
  (property "Reference" "#PWR081" (at 207.01 115.57 0) (effects (font (size 1.27 1.27)) (hide yes)))
  (property "Value" "+3V3" (at 207.01 124.46 0) (effects (font (size 1.27 1.27))))
  (property "Footprint" "" (at 207.01 119.38 0) (effects (font (size 1.27 1.27)) (hide yes)))
  (property "Datasheet" "" (at 207.01 119.38 0) (effects (font (size 1.27 1.27)) (hide yes)))
  (property "Description" "Power symbol creates a global label with name \"+3V3\"" (at 207.01 119.38 0) (effects (font (size 1.27 1.27)) (hide yes)))
  (pin "1")))
